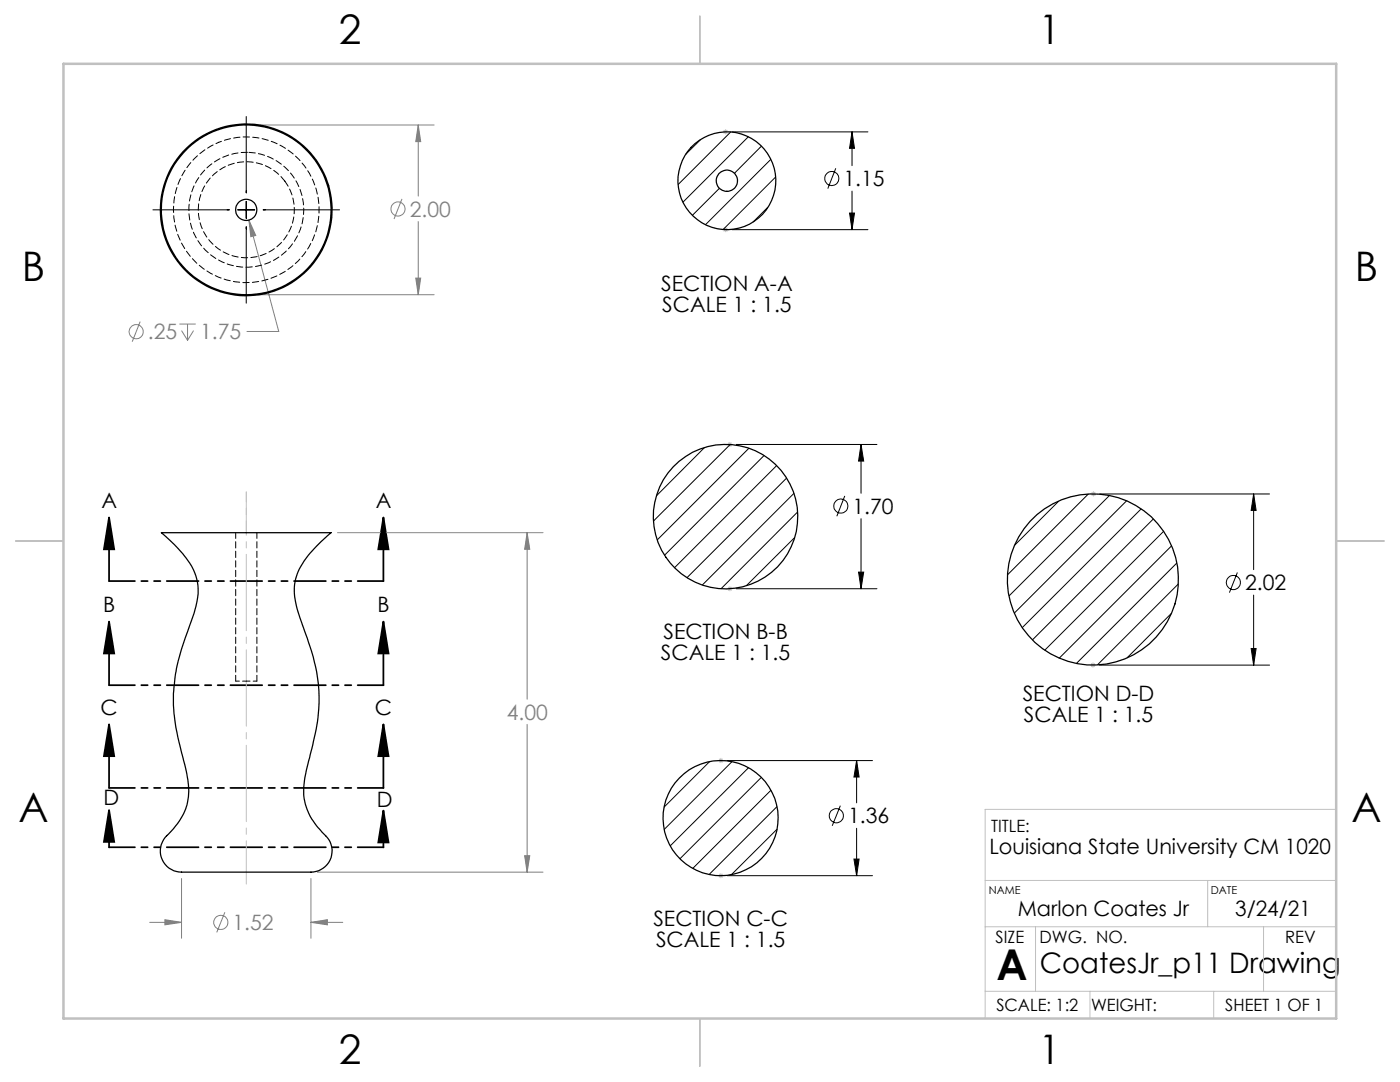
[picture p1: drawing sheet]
<svg xmlns="http://www.w3.org/2000/svg" width="279mm" height="216mm" viewBox="0 0 279 216" stroke-linecap="round" stroke-linejoin="round" font-family="sans-serif">
<g fill="none" stroke="#808080" stroke-width=".2">
<path d="M50.4 24.9h36.2M80.2 39.7l-1.6 4M83.5 24.9l.5 3.4h-1zM83.5 24.9v14.2M49.7 43.9l1.3 3.1-.9 .2zM49.7 43.9l5.9 22.2h-6.3M50.4 58.8h36.2M83 55.5h1l-.5 3.3zM83.5 44.2v14.6M28 64.2l-1.6 4M35.8 64.7h3.3M36.2 66l1.2 1.9"/>
<path d="M37.4 64.7v3.2M38.6 66l-1.2 1.9M67.3 106.3h41.1M105.2 106.3l.5 3.3h-1zM105.2 106.3v33.2M105.2 144.5v29.5M36.2 175.3v11.9M62.1 175.3v11.9M63.3 174h45.1M104.7 170.7h1l-.5 3.3zM29.9 184h6.3M32.9 183.5l3.3 .5-3.3 .5z"/>
<path d="M44.9 182l-1.6 4.1M62.1 184l3.2-.5v1zM62.1 184h6.3"/>
<circle cx="79.4" cy="41.7" r="1.41"/>
<circle cx="27.2" cy="66.2" r="1.4"/>
<circle cx="44.1" cy="184.1" r="1.41"/>
</g>
<g fill="none" stroke="#000" stroke-width=".2">
<path d="M49.1 23.2v15.3M146.1 26.3h27.1M166.8 33.6l-1.6 4M170 26.3l.5 3.3h-1zM170 26.3v6.8M170 38.1v7.7M30.5 41.9h15.3M47.4 41.9h3.4M49.1 40.2v3.4M49.1 45.3v15.2M52.5 41.9h15.3M146.1 45.8h27.1"/>
<path d="M169.5 42.5h1l-.5 3.3zM146.9 88.7h28.1M168.6 99l-1.6 4M171.8 88.7l.6 3.3h-1.1zM171.8 88.7v9.7M219.5 98.6h33.9M250.2 98.6l.5 3.2h-1zM250.2 98.6v15.1M146.9 117.5h28.1M171.3 114.2h1.1l-.6 3.3zM171.8 103.5v14M246.9 114.2l-1.5 4.1"/>
<path d="M250.2 118.7v14M219.4 132.7h34M249.7 129.4h1l-.5 3.3zM145.1 151.8h29M171 151.8l.4 3.2h-1zM171 151.8v8.4M145.1 174.7h29M167.7 160.8l-1.6 4M170.4 171.4h1l-.4 3.3zM171 165.3v9.4"/>
<circle cx="166" cy="35.6" r="1.42"/>
<circle cx="167.8" cy="101" r="1.41"/>
<circle cx="246.1" cy="116.2" r="1.41"/>
<circle cx="166.9" cy="162.8" r="1.4"/>
</g>
<g fill="none" stroke="#000" stroke-width=".35">
<path d="M21.8 103.3l1 6.3h-2.1zM21.8 103.3v12.7M76.5 103.3l1 6.3h-2zM76.5 103.3v12.7M21.8 124l1 6.4h-2.1zM21.8 124v12.7M76.5 124l1 6.4h-2zM76.5 124v12.7M21.8 144.5l1 6.4h-2.1zM21.8 144.5v12.7M76.5 144.5l1 6.4h-2zM76.5 144.5v12.7"/>
<path d="M21.8 161.6l1 6.4h-2.1zM21.8 161.6v7.5M76.5 161.7l1 6.4h-2zM76.5 161.7v7.4"/>
</g>
<g fill="none" stroke="#c0c0c0" stroke-width=".2">
<path d="M144.3 26.3h1M144.4 26l.8 .7M144.8 25.8v1M145.2 26l-.8 .7M144.3 45.8h1M144.4 45.5l.8 .7M144.8 45.3v1M145.2 45.5l-.8 .7M145.2 88.7h1M145.3 88.3l.7 .7M145.7 88.2v1M146 88.3l-.7 .7"/>
<path d="M217.7 98.6h1M217.9 98.2l.7 .7M218.2 98v1.1M218.6 98.2l-.7 .7M145.2 117.5h1M145.3 117.1l.7 .7M145.7 117v1M146 117.1l-.7 .7M217.6 132.7h1M217.8 132.4l.7 .7M218.1 132.2v1M218.5 132.4l-.7 .7"/>
<path d="M143.4 151.8h1M143.5 151.4l.7 .7M143.9 151.2v1.1M144.2 151.4l-.7 .7M143.4 174.7h1M143.5 174.4l.7 .7M143.9 174.2v1M144.2 174.4l-.7 .7M196.6 175.7h70.1M241 175.7v9.2M266.7 161.5h-70.1v41.7M196.6 197.8h70.1"/>
<path d="M196.6 184.9h70.1M206.7 184.9v12.9M217.5 197.8v5.4M242.2 197.8v5.4M252.2 184.9v12.9"/>
</g>
<path d="M76.5 115.9h-54.7M76.5 136.7h-54.7M76.5 157.2h-54.7M76.5 169.1h-54.7" fill="none" stroke="#000" stroke-width=".35" stroke-dasharray="6.3 1.3 1.3 1.3 1.3 1.3" stroke-dashoffset="1.2"/>
<path d="M49.2 98.2v78.2" fill="none" stroke="#c0c0c0" stroke-width=".2" stroke-dasharray="15.2 1.3 1.3 1.3" stroke-dashoffset="6.6"/>
<path d="M49.2 98.2v7.7" fill="none" stroke="#c0c0c0" stroke-width=".2" stroke-dasharray="15.2 1.3 1.3 1.3" stroke-dashoffset="13.3"/>
<path d="M139.7 3.2v9.5M3.1 107.9h9.6M266.7 107.9h9.5M139.7 203.2v9.6" fill="none" stroke="#c0c0c0" stroke-width=".25"/>
<path d="M12.7 12.7h254v190.5h-254z" fill="none" stroke="#c0c0c0" stroke-width=".5"/>
<g fill="#000">
<path d="M170 26.3l.5 3.3h-1zM169.5 42.5h1l-.5 3.3zM171.8 88.7l.6 3.3h-1.1zM171.3 114.2h1.1l-.6 3.3zM171 151.8l.4 3.2h-1zM170.4 171.4h1l-.4 3.3zM250.2 98.6l.5 3.2h-1zM249.7 129.4h1l-.5 3.3z"/>
<path d="M76.5 103.3l1 6.3h-2zM21.8 103.3l1 6.3h-2.1zM76.5 124l1 6.4h-2zM21.8 124l1 6.4h-2.1zM76.5 144.5l1 6.4h-2zM21.8 144.5l1 6.4h-2.1zM76.5 161.7l1 6.4h-2zM21.8 161.6l1 6.4h-2.1z"/>
</g>
<path d="M62.1 184l3.2-.5v1zM32.9 183.5l3.3 .5-3.3 .5zM105.2 106.3l.5 3.3h-1zM104.7 170.7h1l-.5 3.3zM83.5 24.9l.5 3.4h-1zM83 55.5h1l-.5 3.3zM49.7 43.9l.4 3.3 .9-.2z" fill="#808080"/>
<g fill="none" stroke="#000" stroke-width=".25">
<path d="M32.2 106.3h33.9a21.6 21.6 0 0 0-6.9 8.5 11.5 11.5 0 0 0 .5 7.9l.3 1a49.9 49.9 0 0 1 3.6 14.1 43.9 43.9 0 0 1-2 14l-.9 4.1a10.9 10.9 0 0 0 3.3 9.8 6.2 6.2 0 0 1 2.3 3.9 4.4 4.4 0 0 1-5.2 4.4h-23.9a4.3 4.3 0 0 1-4.8-2.3 4.3 4.3 0 0 1 1.2-5.3 11.8 11.8 0 0 0 4.1-8.6 45.5 45.5 0 0 0-2-9.7 34.7 34.7 0 0 1 1.7-22.1 23.5 23.5 0 0 0 2.1-8.4 12.2 12.2 0 0 0-4-8.2z"/>
<circle cx="145" cy="36.1" r="2.11"/>
<circle cx="145.1" cy="36.1" r="9.8"/>
<circle cx="49.1" cy="41.9" r="16.9"/>
<circle cx="49.1" cy="41.9" r="2.12"/>
<circle cx="49.1" cy="41.9" r="17.1"/>
<circle cx="144.8" cy="103.1" r="14.4"/>
<circle cx="218.1" cy="115.6" r="17.1"/>
<circle cx="143.8" cy="163.2" r="11.5"/>
</g>
<path d="M33.3 166.7h.1" fill="none" stroke="#000" stroke-width=".2" stroke-dasharray="1.3 .6"/>
<path d="M47 135.9h2.2M49.2 135.9h2.1" fill="none" stroke="#000" stroke-width=".2" stroke-dasharray="1.3 .6" stroke-dashoffset=".5"/>
<path d="M56.9 36.1a9.6 9.6 0 0 1-6.2 15.2 9.6 9.6 0 0 1-10.6-12.5 9.6 9.6 0 0 1 16-3.6l.8 .9M47 106.3v29.6M51.3 135.9v-29.6" fill="none" stroke="#000" stroke-width=".2" stroke-dasharray="1.3 .6" stroke-dashoffset=".1"/>
<path d="M49.5 30.4a11.5 11.5 0 0 1 9.6 17.1 11.5 11.5 0 0 1-19.6 .6 11.5 11.5 0 0 1 8.6-17.7h1.4" fill="none" stroke="#000" stroke-width=".2" stroke-dasharray="1.3 .6" stroke-dashoffset="-.1"/>
<path d="M43.6 28.4a14.5 14.5 0 0 0-3.7 24.7 14.5 14.5 0 0 0 23.5-8.4 14.5 14.5 0 0 0-18.5-16.8l-1.3 .5" fill="none" stroke="#000" stroke-width=".2" stroke-dasharray="1.3 .6" stroke-dashoffset=".7"/>
<g fill="none" stroke="#000" stroke-width=".2">
<path d="M139.7 27.9l-2.9 2.9M143.6 37.6l-5.4 5.4M145.8 26.4l-10.4 10.4M149.3 27.3l-13 13M151.9 29.2l-5.3 5.4M153.8 31.8l-13 13M154.8 35.3l-10.5 10.5M153.2 41.4l-2.9 2.9M140.6 89.3l-9.5 9.6M145.7 88.7l-15.3 15.3M149.4 89.5l-18.2 18.2M152.5 90.9l-19.9 19.9"/>
<path d="M155 92.9l-20.4 20.4M157 95.4l-19.9 19.9M158.4 98.5l-18.2 18.2M217.2 98.6l-16.1 16.1M221.4 98.9l-20 20M224.8 100l-22.3 22.3M158.6 107.3l-9.6 9.5M159.1 102.2l-15.2 15.2M211.2 100l-8.6 8.7M227.7 101.6l-23.7 23.6M230.2 103.6l-24.1 24.1M232.2 106l-23.7 23.7"/>
<path d="M233.8 108.9l-22.4 22.4M234.8 112.4l-19.9 19.9M235.1 116.6l-16 16M233.7 122.5l-8.7 8.7M141.6 152l-9.1 9M146 152l-13.4 13.5M149.4 153.2l-15.6 15.6M151.9 155.2l-16.2 16.1M153.8 157.7l-15.5 15.5M155 161l-13.4 13.4M155 165.5l-9 8.9"/>
</g>
<text font-size="8.5" x="198.9" y="195.5">A</text>
<g font-size="8.1">
<text x="67.6" y="8.9">2</text>
<text x="207.3" y="8.9">1</text>
<text x="4.4" y="56.2">B</text>
<text x="270.4" y="56.2">B</text>
<text x="3.7" y="164.1">A</text>
<text x="269.7" y="164.1">A</text>
<text x="67.6" y="212.4">2</text>
<text x="207.3" y="212.4">1</text>
</g>
<text font-size="5.6" x="207.5" y="194.1">CoatesJr_p11 Drawing</text>
<g font-size="4.2">
<text x="168.3" y="37.2">1.15</text>
<text x="132" y="58.2">SECTION A-A</text>
<text x="132.2" y="62.3">SCALE 1 : 1.5</text>
<text x="20.2" y="101.4">A</text>
<text x="75" y="101.4">A</text>
<text x="170.1" y="102.5">1.70</text>
<text x="248.5" y="117.8">2.02</text>
<text x="20.6" y="122.2">B</text>
<text x="75.3" y="122.2">B</text>
<text x="131.9" y="131.7">SCALE 1 : 1.5</text>
<text x="132.4" y="127.5">SECTION B-B</text>
<text x="20.1" y="142.7">C</text>
<text x="74.8" y="142.7">C</text>
<text x="204.1" y="139.9">SECTION D-D</text>
<text x="204.3" y="144.1">SCALE 1 : 1.5</text>
<text x="20.6" y="160.6">D</text>
<text x="75.2" y="160.9">D</text>
<text x="169.3" y="164.3">1.36</text>
<text x="197.5" y="170.5">Louisiana State University CM 1020</text>
<text x="130.4" y="184.8">SECTION C-C</text>
<text x="203.1" y="182.8">Marlon Coates Jr</text>
<text x="246.5" y="182.8">3/24/21</text>
<text x="130.9" y="189">SCALE 1 : 1.5</text>
</g>
<g font-size="4.2" fill="#808080">
<text x="81.8" y="43.2">2.00</text>
<text x="29.5" y="67.7">.25</text>
<text x="39.9" y="67.7">1.75</text>
<text x="101.1" y="143.6">4.00</text>
<text x="46.4" y="185.6">1.52</text>
</g>
<g font-size="3.4">
<text x="197.8" y="166">TITLE:</text>
<text x="198.7" y="188.1">SIZE</text>
<text x="207.5" y="188.1">DWG. NO.</text>
<text x="256.5" y="188.2">REV</text>
<text x="198.8" y="201.7">SCALE: 1:2</text>
<text x="217.7" y="201.8">WEIGHT:</text>
<text x="244.5" y="201.7">SHEET 1 OF 1</text>
</g>
<g font-size="2.2">
<text x="197.3" y="178.5">NAME</text>
<text x="241.6" y="178.5">DATE</text>
</g>
</svg>
